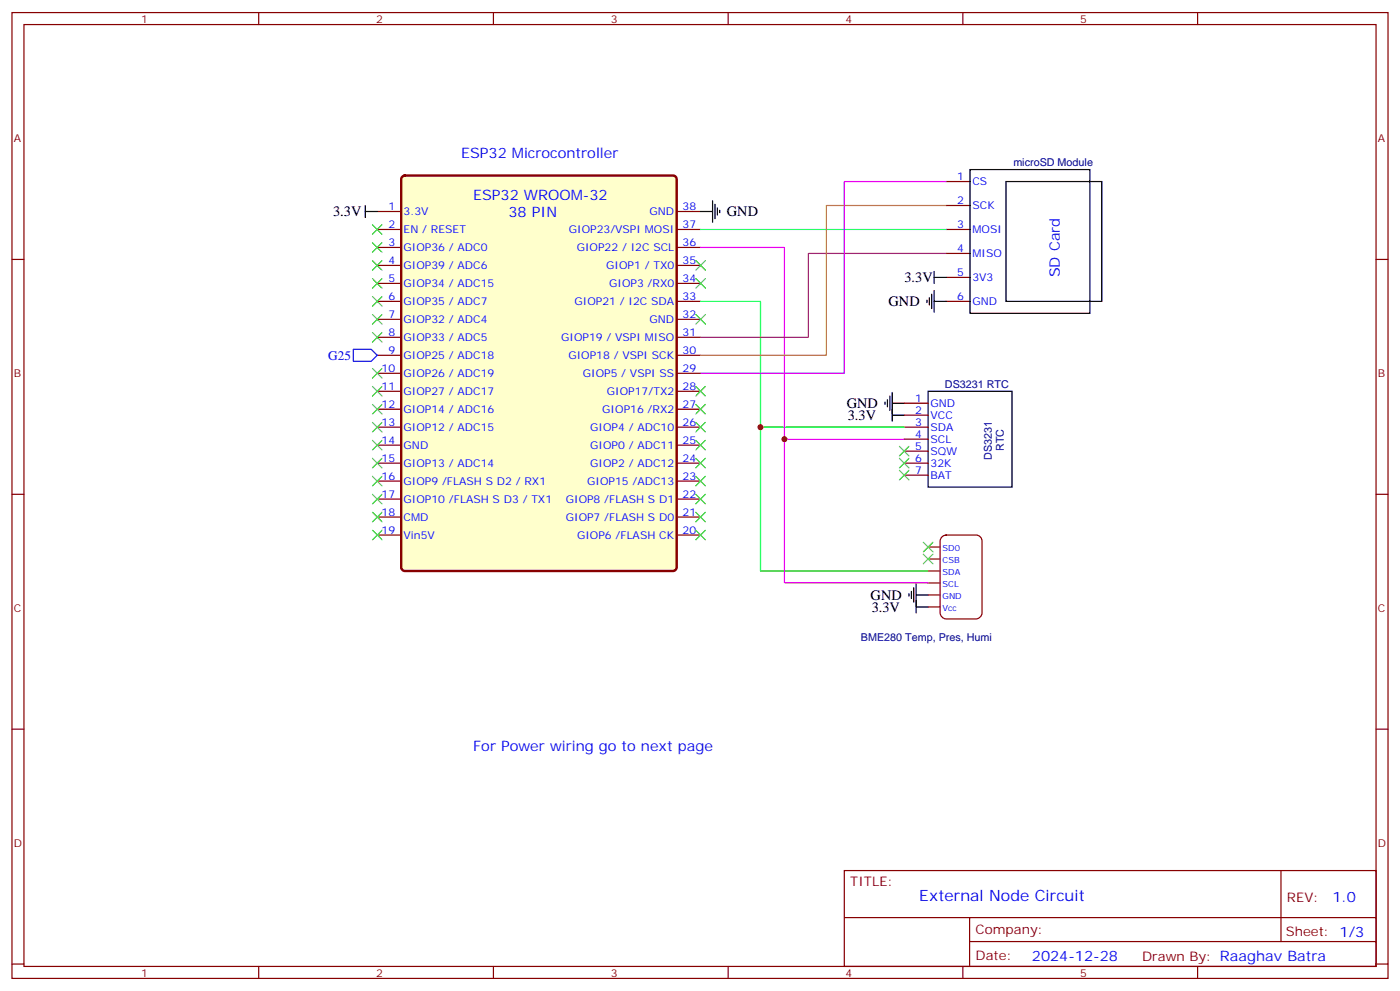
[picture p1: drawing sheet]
<svg xmlns="http://www.w3.org/2000/svg" width="412mm" height="292mm" viewBox="0 0 412 292" stroke-linecap="round" stroke-linejoin="round" font-family="sans-serif">
<g fill="none" stroke="#870000" stroke-width=".35">
<path d="M3.5 3.7h405.4v284.3h-405.4zM7.1 7.2h398.2v277.3h-398.2zM76.2 3.7v3.5M145.3 3.7v3.5M214.5 3.7v3.5M283.6 3.7v3.5M352.8 3.7v3.5M3.5 76.4h3.6M405.3 76.4h3.6M3.5 145.5h3.6M405.3 145.5h3.6M3.5 214.7h3.6"/>
<path d="M405.3 214.7h3.6M248.7 256.3h156.6v28.2h-156.6zM377.3 256.3v20.9M248.7 270.1h156.5M285.6 277.2h119.6M285.6 270.1v14.2M3.5 283.8h3.6M76.2 284.5v3.5M145.3 284.5v3.5M214.5 284.5v3.5M283.6 284.5v3.5M352.8 284.5v3.5"/>
<path d="M405.3 283.8h3.6"/>
</g>
<path d="M118.4 52.1l.8-.4h79.1l.8 .4 .2 .6v114.3l-.5 .9-.5 .2h-79.1l-.8-.5-.2-.6v-114.3z" fill="#ffc" stroke="#870000" stroke-width=".71"/>
<g fill="none" stroke="#870000" stroke-width=".35">
<path d="M278.7 53.4h7.1M111.1 62.3h7.1M111.1 67.6h7.1M111.1 72.8h7.1M111.1 78.1h7.1M199.3 62.3h7.1M199.3 67.6h7.1M199.3 72.8h7.1M199.3 78.1h7.1M278.7 67.6h7.1M278.7 74.6h7.1M278.7 60.5h7.1"/>
<path d="M111.1 83.4h7.1M111.1 88.7h7.1M111.1 94h7.1M111.1 99.3h7.1M199.3 83.4h7.1M199.3 88.7h7.1M199.3 94h7.1M199.3 99.3h7.1M278.7 88.7h7.1M278.7 81.7h7.1M111.1 104.6h7.1M111.1 109.9h7.1"/>
<path d="M111.1 115.2h7.1M199.3 104.6h7.1M199.3 109.9h7.1M199.3 115.2h7.1M266.3 118.7h7.1M111.1 120.5h7.1M111.1 125.8h7.1M111.1 131.1h7.1M111.1 136.3h7.1M199.3 120.5h7.1M199.3 125.8h7.1M199.3 131.1h7.1"/>
<path d="M199.3 136.3h7.1M266.3 125.8h7.1M266.3 136.3h7.1M266.3 122.2h7.1M266.3 129.3h7.1M266.3 132.8h7.1M266.3 139.9h7.1M111.1 141.6h7.1M111.1 146.9h7.1M111.1 152.2h7.1M111.1 157.5h7.1M199.3 141.6h7.1"/>
<path d="M199.3 146.9h7.1M199.3 152.2h7.1M199.3 157.5h7.1M277.5 158l1.2-.5h8.8a1.76 1.76 0 0 1 1.8 1.8v21.1a1.89 1.89 0 0 1-1.8 1.8h-8.8a1.89 1.89 0 0 1-1.8-1.8v-21.1zM273.4 178.7h3.5M273.4 175.2h3.5M273.4 171.6h3.5M273.4 168.1h3.5M273.4 164.6h3.5M273.4 161h3.5"/>
</g>
<g fill="none" stroke="#000" stroke-width=".35">
<path d="M209.9 59.1v6.3M285.8 49.9h35.2v42.4h-35.2zM296.3 53.4h28.3v35.3h-28.3zM107.6 62.3h3.5M107.6 60.5v3.5M206.4 62.3h3.5M210.6 60.1v4.3M211.3 61.2v2.1M212 61.9v.7M275.2 79.9v3.5M273 88.4v.7M273.8 87.7v2.1"/>
<path d="M274.5 86.6v4.2M275.2 88.7h3.5M275.2 85.5v6.4M275.2 81.7h3.5M260.7 118.4v.7M261.4 117.7v2.1M262.1 116.6v4.2M262.8 118.7h3.5M262.8 115.5v8.5M273.4 115.2h24.7v28.2h-24.7zM262.8 122.2h3.5M267.8 174.8v.7"/>
<path d="M268.5 174.1v2.1M269.2 173v4.3M269.9 175.2h3.5M269.9 172v8.4M269.9 178.7h3.5"/>
</g>
<path d="M104.1 102.8h5.3l1.7 1.8-1.7 1.8h-5.3z" fill="none" stroke="#00f" stroke-width=".35"/>
<g fill="none" stroke="#3c3" stroke-width=".35">
<path d="M109.7 66.1l2.8 2.9M109.7 71.4l2.8 2.9M109.7 76.7l2.8 2.9M112.5 66.1l-2.8 2.9M112.5 71.4l-2.8 2.9M112.5 76.7l-2.8 2.9M205 76.7l2.8 2.9M207.8 76.7l-2.8 2.9M109.7 82l2.8 2.8M109.7 87.3l2.8 2.8M109.7 92.6l2.8 2.8M109.7 97.9l2.8 2.8"/>
<path d="M112.5 82l-2.8 2.8M112.5 87.3l-2.8 2.8M112.5 92.6l-2.8 2.8M112.5 97.9l-2.8 2.8M205 82l2.8 2.8M205 92.6l2.8 2.8M207.8 82l-2.8 2.8M207.8 92.6l-2.8 2.8M109.7 108.5l2.8 2.8M109.7 113.8l2.8 2.8M109.7 119.1l2.8 2.8M112.5 108.5l-2.8 2.8"/>
<path d="M112.5 113.8l-2.8 2.8M112.5 119.1l-2.8 2.8M205 113.8l2.8 2.8M205 119.1l2.8 2.8M207.8 113.8l-2.8 2.8M207.8 119.1l-2.8 2.8M109.7 124.4l2.8 2.8M109.7 129.6l2.8 2.9M109.7 134.9l2.8 2.9M112.5 124.4l-2.8 2.8M112.5 129.6l-2.8 2.9M112.5 134.9l-2.8 2.9"/>
<path d="M205 124.4l2.8 2.8M205 129.6l2.8 2.9M205 134.9l2.8 2.9M207.8 124.4l-2.8 2.8M207.8 129.6l-2.8 2.9M207.8 134.9l-2.8 2.9M264.9 138.5l2.9 2.8M264.9 134.9l2.9 2.9M264.9 131.4l2.9 2.8M267.8 138.5l-2.9 2.8M267.8 134.9l-2.9 2.9M267.8 131.4l-2.9 2.8"/>
<path d="M109.7 140.2l2.8 2.9M109.7 145.5l2.8 2.8M109.7 150.8l2.8 2.8M109.7 156.1l2.8 2.8M112.5 140.2l-2.8 2.9M112.5 145.5l-2.8 2.8M112.5 150.8l-2.8 2.8M112.5 156.1l-2.8 2.8M205 140.2l2.8 2.9M205 145.5l2.8 2.8M205 150.8l2.8 2.8M205 156.1l2.8 2.8"/>
<path d="M207.8 140.2l-2.8 2.9M207.8 145.5l-2.8 2.8M207.8 150.8l-2.8 2.8M207.8 156.1l-2.8 2.8M272 159.6l2.8 2.9M274.8 159.6l-2.8 2.9M272 163.2l2.8 2.8M274.8 163.2l-2.8 2.8"/>
</g>
<path d="M206.4 88.7h17.6v79.4h49.4M224 125.8h42.3" fill="none" stroke="#0f0" stroke-width=".35"/>
<path d="M206.4 72.8h24.7v56.5h35.2M231.1 129.3v42.3h42.3" fill="none" stroke="#f0f" stroke-width=".35"/>
<path d="M278.7 74.6h-40.6v24.7h-31.7" fill="none" stroke="#936" stroke-width=".35"/>
<path d="M206.4 67.6h72.3" fill="none" stroke="#0ff" stroke-width=".35"/>
<path d="M278.7 60.5h-35.3v44.1h-37" fill="none" stroke="#c90" stroke-width=".35"/>
<path d="M278.7 53.4h-30v56.5h-42.3" fill="none" stroke="#90f" stroke-width=".35"/>
<g fill="#c00">
<circle cx="224" cy="125.8" r=".88"/>
<circle cx="231.1" cy="129.3" r=".88"/>
</g>
<text font-size="4.6" fill="#00f" x="270.8" y="265.3">External Node Circuit</text>
<g font-size="4.2" fill="#00f">
<text x="135.8" y="46.4">ESP32 Microcontroller</text>
<text x="139.3" y="58.7">ESP32 WROOM-32</text>
<text x="149.8" y="63.9">38 PIN</text>
<text x="312.2" y="81.7" transform="rotate(-90 312.2 81.7)">SD Card</text>
<text x="139.3" y="221">For Power wiring go to next page</text>
<text x="392.5" y="265.6">1.0</text>
<text x="304" y="282.9">2024-12-28</text>
</g>
<g font-size="4.2">
<text x="98.1" y="63.7">3.3V</text>
<text x="214.1" y="63.7">GND</text>
<text x="266.4" y="83.1">3.3V</text>
<text x="261.8" y="90.1">GND</text>
<text x="249.4" y="120.1">GND</text>
<text x="249.7" y="123.6">3.3V</text>
<text x="256.5" y="176.5">GND</text>
<text x="256.8" y="180.1">3.3V</text>
</g>
<text font-size="3.9" fill="#00f" x="96.7" y="105.9">G25</text>
<g font-size="3.9" fill="#800">
<text x="250.5" y="260.9">TITLE:</text>
<text x="379.1" y="265.6">REV:</text>
<text x="287.4" y="275.1">Company:</text>
<text x="378.7" y="275.7">Sheet: 1/3</text>
<text x="287.4" y="282.8">Date:</text>
<text x="336.4" y="282.8">Drawn By: Raaghav Batra</text>
</g>
<g font-size="3.2" fill="#800">
<text x="41.6" y="6.7">1</text>
<text x="110.8" y="6.7">2</text>
<text x="179.9" y="6.7">3</text>
<text x="249.1" y="6.7">4</text>
<text x="318.2" y="6.7">5</text>
<text x="4.1" y="41.8">A</text>
<text x="405.9" y="41.8">A</text>
<text x="4.1" y="110.9">B</text>
<text x="405.9" y="110.9">B</text>
<text x="4.1" y="180.1">C</text>
<text x="405.9" y="180.1">C</text>
<text x="4.1" y="249.2">D</text>
<text x="405.9" y="249.2">D</text>
<text x="41.6" y="287.5">1</text>
<text x="110.8" y="287.5">2</text>
<text x="179.9" y="287.5">3</text>
<text x="249.1" y="287.5">4</text>
<text x="318.2" y="287.5">5</text>
</g>
<g font-size="3.2" fill="#00f">
<text x="282" y="53.1">1</text>
<text x="286.5" y="54.5">CS</text>
<text x="114.4" y="61.9">1</text>
<text x="118.9" y="63.3">3.3V</text>
<text x="191.3" y="63.3">GND</text>
<text x="201.1" y="61.9">38</text>
<text x="282" y="60.1">2</text>
<text x="286.5" y="61.6">SCK</text>
<text x="114.4" y="67.2">2</text>
<text x="118.9" y="68.6">EN / RESET</text>
<text x="167.6" y="68.6">GIOP23/VSPI MOSI</text>
<text x="201.1" y="67.2">37</text>
<text x="282" y="67.2">3</text>
<text x="286.5" y="68.6">MOSI</text>
<text x="114.4" y="72.5">3</text>
<text x="114.4" y="77.8">4</text>
<text x="118.9" y="73.9">GIOP36 / ADC0</text>
<text x="169.9" y="73.9">GIOP22 / I2C SCL</text>
<text x="201.1" y="77.8">35</text>
<text x="201.1" y="72.5">36</text>
<text x="282" y="74.3">4</text>
<text x="286.5" y="75.7">MISO</text>
<text x="114.4" y="83.1">5</text>
<text x="118.9" y="79.2">GIOP39 / ADC6</text>
<text x="178.6" y="79.2">GIOP1 / TX0</text>
<text x="201.1" y="83.1">34</text>
<text x="282" y="81.3">5</text>
<text x="286.5" y="82.7">3V3</text>
<text x="114.4" y="88.4">6</text>
<text x="118.9" y="84.5">GIOP34 / ADC15</text>
<text x="118.9" y="89.8">GIOP35 / ADC7</text>
<text x="169.2" y="89.8">GIOP21 / I2C SDA</text>
<text x="179.4" y="84.5">GIOP3 /RX0</text>
<text x="201.1" y="88.4">33</text>
<text x="282" y="88.4">6</text>
<text x="286.5" y="89.8">GND</text>
<text x="114.4" y="93.7">7</text>
<text x="118.9" y="95.1">GIOP32 / ADC4</text>
<text x="191.3" y="95.1">GND</text>
<text x="201.1" y="93.7">32</text>
<text x="114.4" y="99">8</text>
<text x="118.9" y="100.4">GIOP33 / ADC5</text>
<text x="165.3" y="100.4">GIOP19 / VSPI MISO</text>
<text x="201.1" y="99">31</text>
<text x="114.4" y="104.2">9</text>
<text x="118.9" y="105.7">GIOP25 / ADC18</text>
<text x="167.4" y="105.7">GIOP18 / VSPI SCK</text>
<text x="201.1" y="104.2">30</text>
<text x="112.4" y="109.5">10</text>
<text x="118.9" y="110.9">GIOP26 / ADC19</text>
<text x="171.7" y="110.9">GIOP5 / VSPI SS</text>
<text x="201.1" y="109.5">29</text>
<text x="112.4" y="114.8">11</text>
<text x="118.9" y="116.2">GIOP27 / ADC17</text>
<text x="178.8" y="116.2">GIOP17/TX2</text>
<text x="201.1" y="114.8">28</text>
<text x="269.6" y="118.4">1</text>
<text x="274.1" y="119.8">GND</text>
<text x="112.4" y="120.1">12</text>
<text x="112.4" y="125.4">13</text>
<text x="118.9" y="121.5">GIOP14 / ADC16</text>
<text x="177.4" y="121.5">GIOP16 /RX2</text>
<text x="201.1" y="125.4">26</text>
<text x="201.1" y="120.1">27</text>
<text x="269.6" y="121.9">2</text>
<text x="269.6" y="125.4">3</text>
<text x="274.1" y="123.3">VCC</text>
<text x="112.4" y="130.7">14</text>
<text x="118.9" y="126.8">GIOP12 / ADC15</text>
<text x="173.9" y="126.8">GIOP4 / ADC10</text>
<text x="201.1" y="130.7">25</text>
<text x="269.6" y="128.9">4</text>
<text x="274.1" y="126.8">SDA</text>
<text x="274.1" y="130.4">SCL</text>
<text x="112.4" y="136">15</text>
<text x="118.9" y="132.1">GND</text>
<text x="118.9" y="137.4">GIOP13 / ADC14</text>
<text x="173.9" y="137.4">GIOP2 / ADC12</text>
<text x="173.9" y="132.1">GIOP0 / ADC11</text>
<text x="201.1" y="136">24</text>
<text x="269.6" y="132.5">5</text>
<text x="269.6" y="136">6</text>
<text x="274.1" y="133.9">SQW</text>
<text x="274.1" y="137.4">32K</text>
<text x="112.4" y="141.3">16</text>
<text x="118.9" y="142.7">GIOP9 /FLASH S D2 / RX1</text>
<text x="173" y="142.7">GIOP15 /ADC13</text>
<text x="201.1" y="141.3">23</text>
<text x="269.6" y="139.5">7</text>
<text x="274.1" y="140.9">BAT</text>
<text x="112.4" y="146.6">17</text>
<text x="118.9" y="148">GIOP10 /FLASH S D3 / TX1</text>
<text x="166.7" y="148">GIOP8 /FLASH S D1</text>
<text x="201.1" y="146.6">22</text>
<text x="112.4" y="151.9">18</text>
<text x="118.9" y="153.3">CMD</text>
<text x="166.7" y="153.3">GIOP7 /FLASH S D0</text>
<text x="201.1" y="151.9">21</text>
<text x="112.4" y="157.2">19</text>
<text x="118.9" y="158.6">Vin5V</text>
<text x="170" y="158.6">GIOP6 /FLASH CK</text>
<text x="201.1" y="157.2">20</text>
</g>
<g font-size="3.2" fill="#000080">
<text x="298.5" y="48.9">microSD Module</text>
<text x="278.3" y="114.1">DS3231 RTC</text>
<text x="292.2" y="135.4" transform="rotate(-90 292.2 135.4)">DS3231</text>
<text x="295.7" y="132.7" transform="rotate(-90 295.7 132.7)">RTC</text>
<text x="253.6" y="188.6">BME280 Temp, Pres, Humi</text>
</g>
<g font-size="2.5" fill="#00f">
<text x="277.6" y="165.6">CSB</text>
<text x="277.6" y="162.1">SD0</text>
<text x="277.6" y="172.7">SCL</text>
<text x="277.6" y="169.2">SDA</text>
<text x="277.6" y="179.7">Vcc</text>
<text x="277.6" y="176.2">GND</text>
</g>
</svg>
